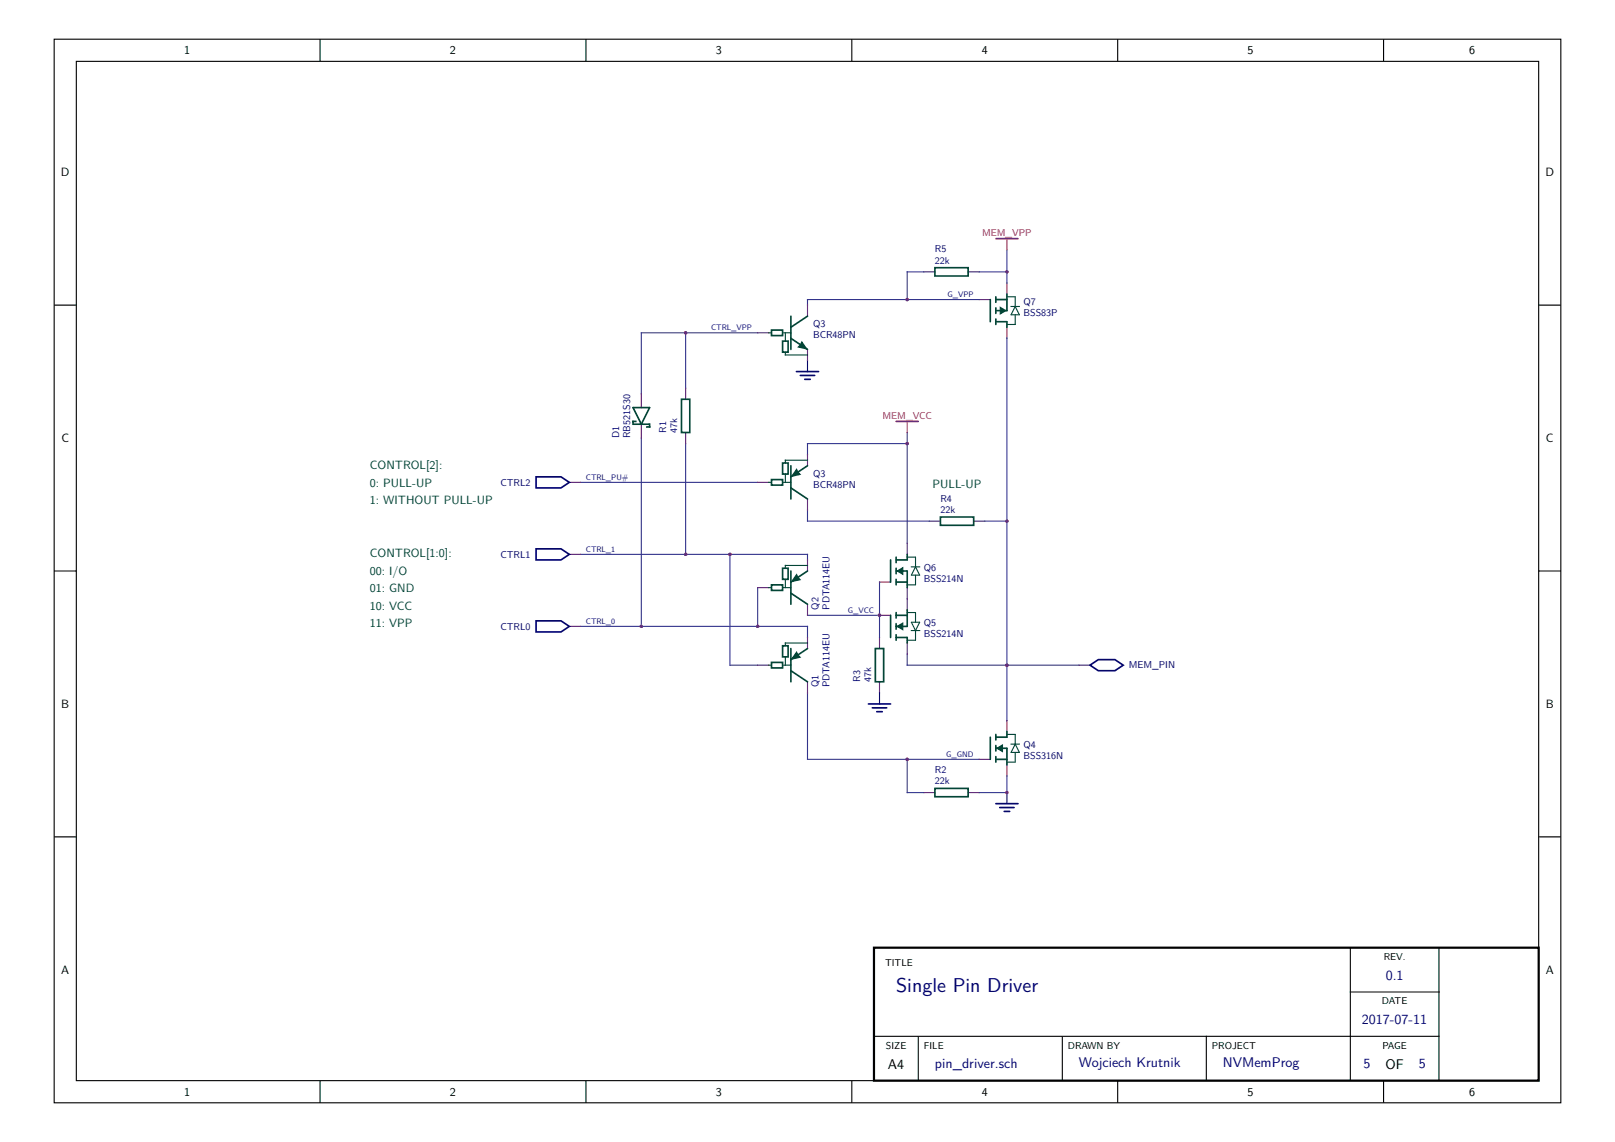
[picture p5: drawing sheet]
<svg xmlns="http://www.w3.org/2000/svg" width="297mm" height="210mm" viewBox="0 0 297 210" stroke-linecap="round" stroke-linejoin="round" font-family="sans-serif">
<g fill="none" stroke="#000" stroke-width=".2">
<path d="M10 7.2h277v195.6h-277zM14 11.3h269v187.4h-269zM58.9 7.2v4.1M107.8 7.2v4.1M156.6 7.2v4.1M205.5 7.2v4.1M254.4 7.2v4.1M10 56.1h4M283 56.1h4M10 105h4M283 105h4M10 153.9h4"/>
<path d="M283 153.9h4M248.3 174.3v24.4M264.6 174.3v24.4M58.9 198.7v4.1M107.8 198.7v4.1M156.6 198.7v4.1M160.7 190.6h103.9M168.9 190.6v8.1M195.4 190.6v8.1M205.5 198.7v4.1M221.8 190.6v8.1M248.3 182.4h16.3"/>
<path d="M254.4 198.7v4.1"/>
</g>
<path d="M160.7 174.3h122.3v24.4h-122.3z" fill="none" stroke="#000" stroke-width=".41"/>
<g fill="none" stroke="#67146a" stroke-width=".2">
<path d="M148.5 56.1v2M169.9 50h2M178 50h2.1M180.1 55.1h2M185.2 52v2.1M117.9 72.4v2.6M117.9 78v2.6M126.1 71.4v2M126.1 79.5v2.1M139.3 61.2h2.1M148.5 64.3v2M185.2 60.2v2"/>
<path d="M104.7 88.7h2M139.3 88.7h2.1M148.5 83.6v2M148.5 91.8v2M166.8 99.9v2M170.9 95.8h2M179.1 95.8h2M104.7 101.9h2M104.7 115.2h2M139.3 108.1h2.1M148.5 103v2M148.5 111.1v2"/>
<path d="M148.5 117.2v2.1M161.7 117.2v2.1M161.7 107h2.1M161.7 113.1h2.1M166.8 108.1v4M166.8 118.2v2.1M139.3 122.3h2.1M148.5 125.4v2M161.7 125.4v2M180.1 139.6h2M185.2 132.5v2M198.4 122.3h2.1"/>
<path d="M169.9 145.7h2M178 145.7h2.1M185.2 140.7v2"/>
</g>
<g fill="none" stroke="#034536" stroke-width=".31">
<path d="M145.4 58.1v6.2M148.5 58.1l-3.1 2.1M171.9 49.2h6.1v1.6h-6.1zM182.1 55.1v4.1M183.1 59.2h2.1v1M183.1 55.1h2.1M183.1 54.6v1M183.1 56.6v1M183.1 58.7v1M185.2 54.1v3h-2.1M116.4 75h3.1l-1.6 3zM116.9 77.5h-.5v.5h3.1v.5h-.5"/>
<path d="M125.3 73.4h1.6v6.1h-1.6zM141.9 60.7h2v1h-2zM143.9 62.7h1v2.1h-1zM145.4 62.2l3.1 2.1M141.9 88.2h2v1h-2zM143.9 85.1h1v2.1h-1zM145.4 85.6v6.2M145.4 89.7l3.1 2.1M148.5 85.6l-3.1 2.1M172.9 95.1h6.2v1.5h-6.2zM141.9 107.5h2v1.1h-2zM143.9 118.8h1v2h-1z"/>
<path d="M143.9 104.5h1v2h-1zM145.4 105v6.1M145.4 119.3v6.1M145.4 109.1l3.1 2M148.5 119.3l-3.1 2M148.5 105l-3.1 2M161 119.3h1.5v6.1h-1.5zM163.8 103v4M163.8 113.1v4.1M164.8 105h2v3.1M164.8 107h2M164.8 102.5v1"/>
<path d="M164.8 104.5v1M164.8 106.5v1M164.8 112.6v1.1M164.8 114.7v1M164.8 116.7v1M164.8 117.2h2v1M164.8 113.1h2M166.8 101.9v1.1h-2M166.8 112.1v3.1h-2M141.9 121.8h2v1h-2zM145.4 123.3l3.1 2.1M182.1 135.6v4"/>
<path d="M183.1 135.1v1M183.1 137.1v1M183.1 139.1v1M183.1 137.6h2.1v3.1M183.1 139.6h2.1M185.2 134.5v1.1h-2.1M171.9 145h6.1v1.5h-6.1z"/>
</g>
<g fill="#034536" stroke="#034536" stroke-width=".2">
<path d="M183.9 56.5l1.1 .6-1.1 .6z"/>
<path d="M165 105l1-.6v1.2z"/>
<path d="M165 115.2l1-.6v1.2z"/>
<path d="M183.3 137.6l1.1-.6v1.2z"/>
</g>
<g fill="none" stroke="#034536" stroke-width=".2">
<path d="M185.2 54.6h1.5v1.8M185.9 56.4h1.6M186.7 56.4l.8 1.5h-1.6zM186.7 57.9v1.8h-1.5M141.4 61.2h.5M143.9 61.2h1.5M144.4 61.2v1.5M144.4 64.8v.5h4.1M141.4 88.7h.5M143.9 88.7h1.5M144.4 87.2v1.5M148.5 84.6h-4.1v.5"/>
<path d="M141.4 108.1h.5M143.9 108.1h1.5M144.4 106.5v1.6M148.5 104h-4.1v.5M148.5 118.2h-4.1v.6M166.8 102.5h1.6v1.7M166.8 112.6h1.6v1.8M167.6 104.2h1.5M167.6 114.4h1.5l-.7 1.6zM167.6 116h1.5M168.4 104.2l.7 1.6h-1.5zM168.4 105.8v1.7h-1.6"/>
<path d="M168.4 116v1.7h-1.6M141.4 122.3h.5M143.9 122.3h1.5M144.4 120.8v1.5M185.2 135.1h1.5v1.7M185.9 136.8h1.6M186.7 138.4v1.7h-1.5M186.7 136.8l.8 1.6h-1.6z"/>
</g>
<g fill="none" stroke="#353691" stroke-width=".2">
<path d="M169.9 50h-3.1v5.1M180.1 55.1h-31.6v1M180.1 50h5.1M185.2 45.9v6.1M126.1 61.2v10.2M139.3 61.2h-21.4v11.2M166.8 79.5v20.4M185.2 62.2v70.3M106.7 88.7h32.6M117.9 80.6v34.6M126.1 81.6v20.3M148.5 93.8v2h22.4"/>
<path d="M166.8 81.6h-18.3v2M181.1 95.8h4.1M106.7 101.9h41.8v1.1M106.7 115.2h41.8v2M134.2 101.9v20.4h5.1M139.3 108.1v7.1M148.5 113.1h13.2M161.7 107v10.2M148.5 127.4v12.2h31.6M166.8 120.3v2h31.6M166.8 139.6v6.1h3.1M185.2 142.7v3h-5.1"/>
</g>
<path d="M148.5 66.3v2M161.7 127.4v2M185.2 145.7v2.1" fill="none" stroke="#000275" stroke-width=".2"/>
<g fill="none" stroke="#000275" stroke-width=".31">
<path d="M146.5 68.3h4M147.2 69h2.6M148 69.8h1M98.6 87.7h4.6l1.5 1-1.5 1h-4.6zM98.6 100.9h4.6l1.5 1-1.5 1.1h-4.6zM98.6 114.2h4.6l1.5 1-1.5 1h-4.6zM159.7 129.4h4.1M160.4 130.2h2.7M161.2 130.9h1.1M200.5 122.3l1.5-1h3l1.6 1-1.6 1h-3zM183.1 147.8h4.1M183.8 148.5h2.7"/>
<path d="M184.7 149.2h1"/>
</g>
<g fill="#034536" stroke="#034536" stroke-width=".31">
<path d="M146.5 120l.6 .8-1.4 .3z"/>
<path d="M146.5 105.8l.6 .8-1.4 .3z"/>
<path d="M147.5 63l.7 1.1-1.3-.3z"/>
<path d="M146.5 86.4l.6 .8-1.4 .3z"/>
</g>
<path d="M185.2 43.9v2M166.8 77.5v2" fill="none" stroke="#b82e2e" stroke-width=".2"/>
<path d="M183.1 43.9h4.1M164.8 77.5h4.1" fill="none" stroke="#b82e2e" stroke-width=".31"/>
<g fill="#8f3591">
<path d="M185 122.1h.4l.1 .2-.1 .2h-.4l-.1-.2z"/>
<path d="M185 95.6h.4l.1 .2-.1 .3h-.4l-.1-.3z"/>
<path d="M185 145.5h.4l.1 .2-.1 .3h-.4l-.1-.3z"/>
<path d="M185 49.8h.4l.1 .2-.1 .2h-.4l-.1-.2z"/>
<path d="M166.6 81.3h.4l.1 .3-.1 .2h-.4l-.1-.2z"/>
<path d="M166.6 54.9h.4l.1 .2-.1 .2h-.4l-.1-.2z"/>
<path d="M134 101.7h.4l.1 .2-.1 .3h-.4l-.1-.3z"/>
<path d="M125.9 101.7h.4l.1 .2-.1 .3h-.4l-.1-.3z"/>
<path d="M166.6 139.4h.4l.1 .2-.1 .3h-.4l-.1-.3z"/>
<path d="M117.7 115h.5v.2v.2h-.5l-.1-.2z"/>
<path d="M139.1 115h.4l.1 .2-.1 .2h-.4l-.1-.2z"/>
<path d="M125.9 61h.4l.1 .2-.1 .2h-.4l-.1-.2z"/>
<path d="M161.5 112.9h.5v.2v.3h-.5l-.1-.3z"/>
</g>
<text font-size="3.7" fill="#000275" x="164.8" y="182.4">Single Pin Driver</text>
<g font-size="2.6" fill="#000275">
<text x="254.8" y="180.2">0.1</text>
<text x="250.5" y="188.4">2017-07-11</text>
<text x="171.9" y="196.3">pin_driver.sch</text>
<text x="198.4" y="196.3">Wojciech Krutnik</text>
<text x="224.9" y="196.3">NVMemProg</text>
<text x="250.7" y="196.5">5</text>
<text x="260.9" y="196.5">5</text>
</g>
<g font-size="2.6">
<text x="163.3" y="196.6">A4</text>
<text x="254.8" y="196.6">OF</text>
</g>
<g font-size="2.2">
<text x="33.9" y="10">1</text>
<text x="82.8" y="10">2</text>
<text x="131.6" y="10">3</text>
<text x="180.5" y="10">4</text>
<text x="229.4" y="9.9">5</text>
<text x="270.2" y="10">6</text>
<text x="11.2" y="32.4">D</text>
<text x="284.2" y="32.4">D</text>
<text x="11.3" y="81.3">C</text>
<text x="284.3" y="81.3">C</text>
<text x="11.3" y="130.2">B</text>
<text x="284.3" y="130.2">B</text>
<text x="11.3" y="179.1">A</text>
<text x="284.3" y="179.1">A</text>
<text x="33.9" y="201.5">1</text>
<text x="82.8" y="201.5">2</text>
<text x="131.6" y="201.5">3</text>
<text x="180.5" y="201.5">4</text>
<text x="229.4" y="201.5">5</text>
<text x="270.2" y="201.5">6</text>
</g>
<g font-size="2.2" fill="#034536">
<text x="68" y="86.3">CONTROL[2]:</text>
<text x="68" y="89.5">0: PULL-UP</text>
<text x="171.5" y="89.7">PULL-UP</text>
<text x="68" y="92.7">1: WITHOUT PULL-UP</text>
<text x="68" y="102.4">CONTROL[1:0]:</text>
<text x="68" y="105.7">00: I/O</text>
<text x="68" y="108.9">01: GND</text>
<text x="68" y="112.1">10: VCC</text>
<text x="68" y="115.3">11: VPP</text>
</g>
<g font-size="1.8" fill="#000275">
<text x="171.9" y="46.4">R5</text>
<text x="171.9" y="48.5">22k</text>
<text x="188.2" y="56.1">Q7</text>
<text x="188.2" y="58.1">BSS83P</text>
<text x="149.5" y="60.2">Q3</text>
<text x="149.5" y="62.2">BCR48PN</text>
<text x="113.9" y="80.6" transform="rotate(-90 113.9 80.6)">D1</text>
<text x="115.9" y="80.6" transform="rotate(-90 115.9 80.6)">RB521S30</text>
<text x="122.5" y="79.5" transform="rotate(-90 122.5 79.5)">R1</text>
<text x="124.6" y="79.5" transform="rotate(-90 124.6 79.5)">47k</text>
<text x="92" y="89.3">CTRL2</text>
<text x="149.5" y="87.7">Q3</text>
<text x="149.5" y="89.7">BCR48PN</text>
<text x="172.9" y="92.3">R4</text>
<text x="172.9" y="94.3">22k</text>
<text x="92" y="102.6">CTRL1</text>
<text x="169.9" y="105">Q6</text>
<text x="169.9" y="107">BSS214N</text>
<text x="150.5" y="112.1" transform="rotate(-90 150.5 112.1)">Q2</text>
<text x="152.6" y="112.1" transform="rotate(-90 152.6 112.1)">PDTA114EU</text>
<text x="92" y="115.8">CTRL0</text>
<text x="169.9" y="115.2">Q5</text>
<text x="169.9" y="117.2">BSS214N</text>
<text x="158.2" y="125.4" transform="rotate(-90 158.2 125.4)">R3</text>
<text x="160.2" y="125.4" transform="rotate(-90 160.2 125.4)">47k</text>
<text x="207.6" y="122.8">MEM_PIN</text>
<text x="150.5" y="126.4" transform="rotate(-90 150.5 126.4)">Q1</text>
<text x="152.6" y="126.4" transform="rotate(-90 152.6 126.4)">PDTA114EU</text>
<text x="188.2" y="137.6">Q4</text>
<text x="171.9" y="142.2">R2</text>
<text x="188.2" y="139.6">BSS316N</text>
<text x="171.9" y="144.2">22k</text>
</g>
<g font-size="1.8" fill="#b82e2e">
<text x="180.6" y="43.4">MEM_VPP</text>
<text x="162.3" y="77">MEM_VCC</text>
</g>
<g font-size="1.8">
<text x="162.8" y="177.6">TITLE</text>
<text x="254.5" y="176.6">REV.</text>
<text x="254.1" y="184.7">DATE</text>
<text x="162.9" y="192.9">SIZE</text>
<text x="169.9" y="192.9">FILE</text>
<text x="196.4" y="192.9">DRAWN BY</text>
<text x="222.9" y="192.9">PROJECT</text>
<text x="254.2" y="192.9">PAGE</text>
</g>
<g font-size="1.5" fill="#000275">
<text x="174.2" y="54.6">G_VPP</text>
<text x="130.8" y="60.7">CTRL_VPP</text>
<text x="107.8" y="88.2">CTRL_PU#</text>
<text x="107.8" y="101.4">CTRL_1</text>
<text x="155.9" y="112.6">G_VCC</text>
<text x="107.8" y="114.7">CTRL_0</text>
<text x="174" y="139.1">G_GND</text>
</g>
</svg>
